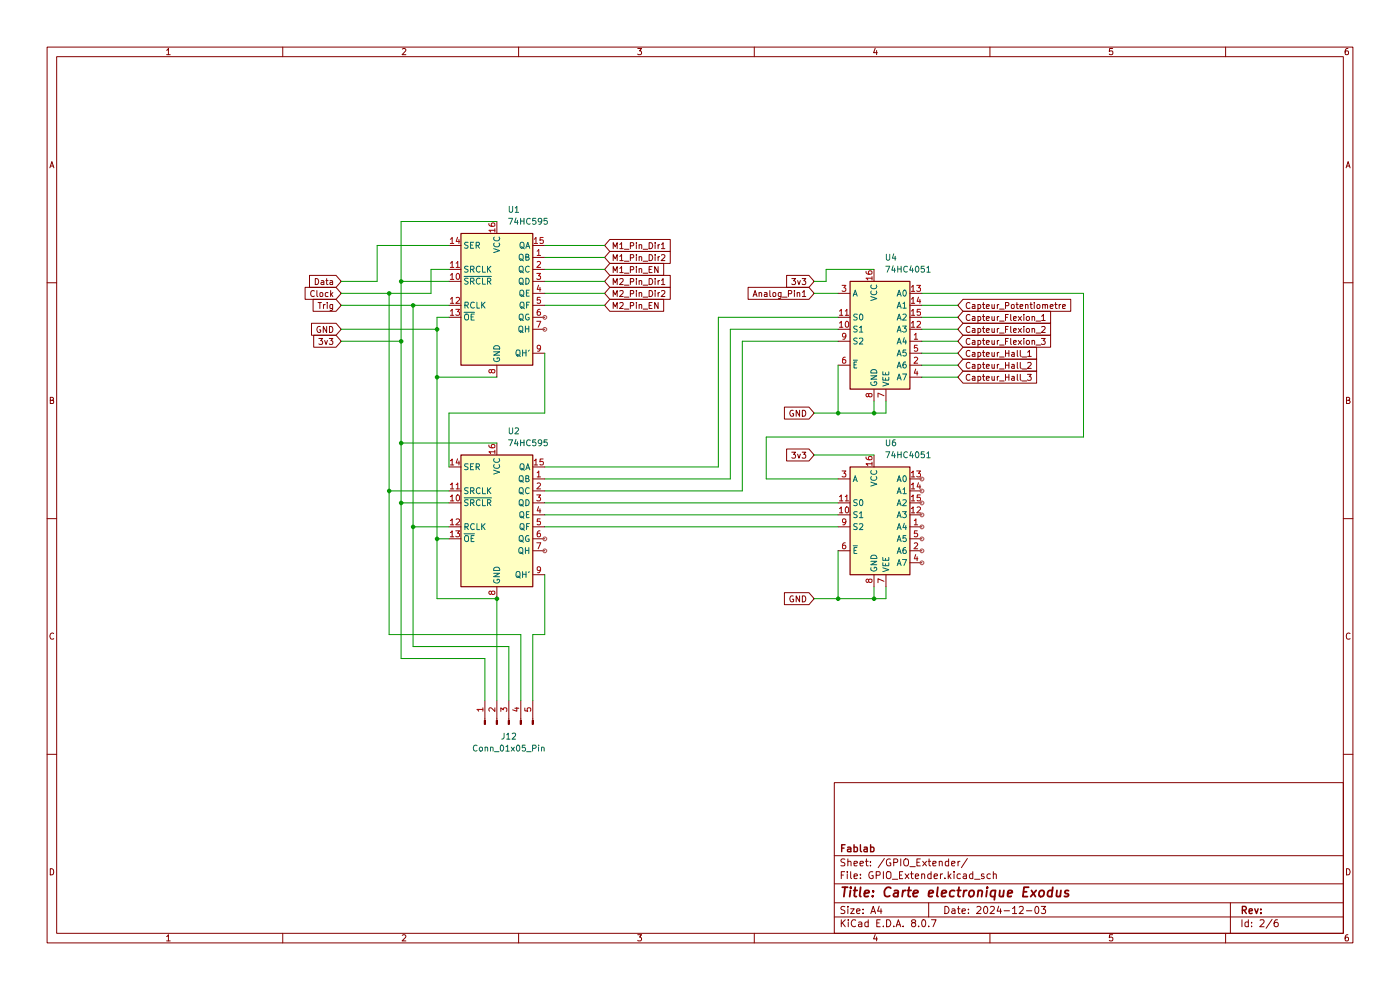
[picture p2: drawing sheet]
(kicad_sch
 (version 20231120)
 (generator "eeschema")
 (generator_version "8.0")
 (paper "A4")
 (title_block
  (title "Carte electronique Exodus")
  (date "2024-12-03")
  (company "Fablab"))
 (lib_symbols
  (symbol "74xx:74HC4051" (exclude_from_sim no) (in_bom yes) (on_board yes)
   (property "Reference" "U" (at -5.08 11.43 0) (effects (font (size 1.27 1.27))))
   (property "Value" "74HC4051" (at -7.62 -13.97 0) (effects (font (size 1.27 1.27))))
   (property "Footprint" "" (at 0 -10.16 0) (effects (font (size 1.27 1.27)) (hide yes)))
   (property "Datasheet" "http://www.ti.com/lit/ds/symlink/cd74hc4051.pdf" (at 0 -10.16 0) (effects (font (size 1.27 1.27)) (hide yes)))
   (property "Description" "8-channel analog multiplexer/demultiplexer, DIP-16/SOIC-16/TSSOP-16" (at 0 0 0) (effects (font (size 1.27 1.27)) (hide yes)))
   (symbol "74HC4051_0_1"
    (rectangle (start -5.08 10.16) (end 7.62 -12.7) (stroke (width 0.254) (type default)) (fill (type background))))
   (symbol "74HC4051_1_1"
    (pin passive line (at 10.16 -2.54 180) (length 2.54) (name "A4" (effects (font (size 1.27 1.27)))) (number "1" (effects (font (size 1.27 1.27)))))
    (pin input line (at -7.62 0 0) (length 2.54) (name "S1" (effects (font (size 1.27 1.27)))) (number "10" (effects (font (size 1.27 1.27)))))
    (pin input line (at -7.62 2.54 0) (length 2.54) (name "S0" (effects (font (size 1.27 1.27)))) (number "11" (effects (font (size 1.27 1.27)))))
    (pin passive line (at 10.16 0 180) (length 2.54) (name "A3" (effects (font (size 1.27 1.27)))) (number "12" (effects (font (size 1.27 1.27)))))
    (pin passive line (at 10.16 7.62 180) (length 2.54) (name "A0" (effects (font (size 1.27 1.27)))) (number "13" (effects (font (size 1.27 1.27)))))
    (pin passive line (at 10.16 5.08 180) (length 2.54) (name "A1" (effects (font (size 1.27 1.27)))) (number "14" (effects (font (size 1.27 1.27)))))
    (pin passive line (at 10.16 2.54 180) (length 2.54) (name "A2" (effects (font (size 1.27 1.27)))) (number "15" (effects (font (size 1.27 1.27)))))
    (pin power_in line (at 0 12.7 270) (length 2.54) (name "VCC" (effects (font (size 1.27 1.27)))) (number "16" (effects (font (size 1.27 1.27)))))
    (pin passive line (at 10.16 -7.62 180) (length 2.54) (name "A6" (effects (font (size 1.27 1.27)))) (number "2" (effects (font (size 1.27 1.27)))))
    (pin passive line (at -7.62 7.62 0) (length 2.54) (name "A" (effects (font (size 1.27 1.27)))) (number "3" (effects (font (size 1.27 1.27)))))
    (pin passive line (at 10.16 -10.16 180) (length 2.54) (name "A7" (effects (font (size 1.27 1.27)))) (number "4" (effects (font (size 1.27 1.27)))))
    (pin passive line (at 10.16 -5.08 180) (length 2.54) (name "A5" (effects (font (size 1.27 1.27)))) (number "5" (effects (font (size 1.27 1.27)))))
    (pin input line (at -7.62 -7.62 0) (length 2.54) (name "~{E}" (effects (font (size 1.27 1.27)))) (number "6" (effects (font (size 1.27 1.27)))))
    (pin power_in line (at 2.54 -15.24 90) (length 2.54) (name "VEE" (effects (font (size 1.27 1.27)))) (number "7" (effects (font (size 1.27 1.27)))))
    (pin power_in line (at 0 -15.24 90) (length 2.54) (name "GND" (effects (font (size 1.27 1.27)))) (number "8" (effects (font (size 1.27 1.27)))))
    (pin input line (at -7.62 -2.54 0) (length 2.54) (name "S2" (effects (font (size 1.27 1.27)))) (number "9" (effects (font (size 1.27 1.27)))))))
  (symbol "74xx:74HC595" (exclude_from_sim no) (in_bom yes) (on_board yes)
   (property "Reference" "U" (at -7.62 13.97 0) (effects (font (size 1.27 1.27))))
   (property "Value" "74HC595" (at -7.62 -16.51 0) (effects (font (size 1.27 1.27))))
   (property "Footprint" "" (at 0 0 0) (effects (font (size 1.27 1.27)) (hide yes)))
   (property "Datasheet" "http://www.ti.com/lit/ds/symlink/sn74hc595.pdf" (at 0 0 0) (effects (font (size 1.27 1.27)) (hide yes)))
   (property "Description" "8-bit serial in/out Shift Register 3-State Outputs" (at 0 0 0) (effects (font (size 1.27 1.27)) (hide yes)))
   (symbol "74HC595_1_0"
    (pin tri_state line (at 10.16 7.62 180) (length 2.54) (name "QB" (effects (font (size 1.27 1.27)))) (number "1" (effects (font (size 1.27 1.27)))))
    (pin input line (at -10.16 2.54 0) (length 2.54) (name "~{SRCLR}" (effects (font (size 1.27 1.27)))) (number "10" (effects (font (size 1.27 1.27)))))
    (pin input line (at -10.16 5.08 0) (length 2.54) (name "SRCLK" (effects (font (size 1.27 1.27)))) (number "11" (effects (font (size 1.27 1.27)))))
    (pin input line (at -10.16 -2.54 0) (length 2.54) (name "RCLK" (effects (font (size 1.27 1.27)))) (number "12" (effects (font (size 1.27 1.27)))))
    (pin input line (at -10.16 -5.08 0) (length 2.54) (name "~{OE}" (effects (font (size 1.27 1.27)))) (number "13" (effects (font (size 1.27 1.27)))))
    (pin input line (at -10.16 10.16 0) (length 2.54) (name "SER" (effects (font (size 1.27 1.27)))) (number "14" (effects (font (size 1.27 1.27)))))
    (pin tri_state line (at 10.16 10.16 180) (length 2.54) (name "QA" (effects (font (size 1.27 1.27)))) (number "15" (effects (font (size 1.27 1.27)))))
    (pin power_in line (at 0 15.24 270) (length 2.54) (name "VCC" (effects (font (size 1.27 1.27)))) (number "16" (effects (font (size 1.27 1.27)))))
    (pin tri_state line (at 10.16 5.08 180) (length 2.54) (name "QC" (effects (font (size 1.27 1.27)))) (number "2" (effects (font (size 1.27 1.27)))))
    (pin tri_state line (at 10.16 2.54 180) (length 2.54) (name "QD" (effects (font (size 1.27 1.27)))) (number "3" (effects (font (size 1.27 1.27)))))
    (pin tri_state line (at 10.16 0 180) (length 2.54) (name "QE" (effects (font (size 1.27 1.27)))) (number "4" (effects (font (size 1.27 1.27)))))
    (pin tri_state line (at 10.16 -2.54 180) (length 2.54) (name "QF" (effects (font (size 1.27 1.27)))) (number "5" (effects (font (size 1.27 1.27)))))
    (pin tri_state line (at 10.16 -5.08 180) (length 2.54) (name "QG" (effects (font (size 1.27 1.27)))) (number "6" (effects (font (size 1.27 1.27)))))
    (pin tri_state line (at 10.16 -7.62 180) (length 2.54) (name "QH" (effects (font (size 1.27 1.27)))) (number "7" (effects (font (size 1.27 1.27)))))
    (pin power_in line (at 0 -17.78 90) (length 2.54) (name "GND" (effects (font (size 1.27 1.27)))) (number "8" (effects (font (size 1.27 1.27)))))
    (pin output line (at 10.16 -12.7 180) (length 2.54) (name "QH'" (effects (font (size 1.27 1.27)))) (number "9" (effects (font (size 1.27 1.27))))))
   (symbol "74HC595_1_1"
    (rectangle (start -7.62 12.7) (end 7.62 -15.24) (stroke (width 0.254) (type default)) (fill (type background)))))
  (symbol "Connector:Conn_01x05_Pin"
   (pin_names
    (offset 1.016) hide) (exclude_from_sim no) (in_bom yes) (on_board yes)
   (property "Reference" "J" (at 0 7.62 0) (effects (font (size 1.27 1.27))))
   (property "Value" "Conn_01x05_Pin" (at 0 -7.62 0) (effects (font (size 1.27 1.27))))
   (property "Footprint" "" (at 0 0 0) (effects (font (size 1.27 1.27)) (hide yes)))
   (property "Datasheet" "~" (at 0 0 0) (effects (font (size 1.27 1.27)) (hide yes)))
   (property "Description" "Generic connector, single row, 01x05, script generated" (at 0 0 0) (effects (font (size 1.27 1.27)) (hide yes)))
   (property "ki_locked" "" (at 0 0 0) (effects (font (size 1.27 1.27))))
   (symbol "Conn_01x05_Pin_1_1"
    (polyline (pts (xy 1.27 -5.08) (xy 0.8636 -5.08)) (stroke (width 0.1524) (type default)) (fill (type none)))
    (polyline (pts (xy 1.27 -2.54) (xy 0.8636 -2.54)) (stroke (width 0.1524) (type default)) (fill (type none)))
    (polyline (pts (xy 1.27 0) (xy 0.8636 0)) (stroke (width 0.1524) (type default)) (fill (type none)))
    (polyline (pts (xy 1.27 2.54) (xy 0.8636 2.54)) (stroke (width 0.1524) (type default)) (fill (type none)))
    (polyline (pts (xy 1.27 5.08) (xy 0.8636 5.08)) (stroke (width 0.1524) (type default)) (fill (type none)))
    (rectangle (start 0.8636 -4.953) (end 0 -5.207) (stroke (width 0.1524) (type default)) (fill (type outline)))
    (rectangle (start 0.8636 -2.413) (end 0 -2.667) (stroke (width 0.1524) (type default)) (fill (type outline)))
    (rectangle (start 0.8636 0.127) (end 0 -0.127) (stroke (width 0.1524) (type default)) (fill (type outline)))
    (rectangle (start 0.8636 2.667) (end 0 2.413) (stroke (width 0.1524) (type default)) (fill (type outline)))
    (rectangle (start 0.8636 5.207) (end 0 4.953) (stroke (width 0.1524) (type default)) (fill (type outline)))
    (pin passive line (at 5.08 5.08 180) (length 3.81) (name "Pin_1" (effects (font (size 1.27 1.27)))) (number "1" (effects (font (size 1.27 1.27)))))
    (pin passive line (at 5.08 2.54 180) (length 3.81) (name "Pin_2" (effects (font (size 1.27 1.27)))) (number "2" (effects (font (size 1.27 1.27)))))
    (pin passive line (at 5.08 0 180) (length 3.81) (name "Pin_3" (effects (font (size 1.27 1.27)))) (number "3" (effects (font (size 1.27 1.27)))))
    (pin passive line (at 5.08 -2.54 180) (length 3.81) (name "Pin_4" (effects (font (size 1.27 1.27)))) (number "4" (effects (font (size 1.27 1.27)))))
    (pin passive line (at 5.08 -5.08 180) (length 3.81) (name "Pin_5" (effects (font (size 1.27 1.27)))) (number "5" (effects (font (size 1.27 1.27))))))))
 (junction
  (at 82.55 104.14)
  (diameter 0)
  (color 0 0 0 0))
 (junction
  (at 87.63 64.77)
  (diameter 0)
  (color 0 0 0 0))
 (junction
  (at 185.42 87.63)
  (diameter 0)
  (color 0 0 0 0))
 (junction
  (at 82.55 62.23)
  (diameter 0)
  (color 0 0 0 0))
 (junction
  (at 85.09 59.69)
  (diameter 0)
  (color 0 0 0 0))
 (junction
  (at 92.71 80.01)
  (diameter 0)
  (color 0 0 0 0))
 (junction
  (at 105.41 127)
  (diameter 0)
  (color 0 0 0 0))
 (junction
  (at 185.42 127)
  (diameter 0)
  (color 0 0 0 0))
 (junction
  (at 85.09 106.68)
  (diameter 0)
  (color 0 0 0 0))
 (junction
  (at 177.8 127)
  (diameter 0)
  (color 0 0 0 0))
 (junction
  (at 177.8 87.63)
  (diameter 0)
  (color 0 0 0 0))
 (junction
  (at 87.63 111.76)
  (diameter 0)
  (color 0 0 0 0))
 (junction
  (at 85.09 72.39)
  (diameter 0)
  (color 0 0 0 0))
 (junction
  (at 85.09 93.98)
  (diameter 0)
  (color 0 0 0 0))
 (junction
  (at 92.71 114.3)
  (diameter 0)
  (color 0 0 0 0))
 (junction
  (at 92.71 69.85)
  (diameter 0)
  (color 0 0 0 0))
 (wire
  (pts (xy 195.58 69.85) (xy 203.2 69.85))
  (stroke (width 0) (type default)))
 (wire
  (pts (xy 72.39 62.23) (xy 82.55 62.23))
  (stroke (width 0) (type default)))
 (wire
  (pts (xy 115.57 134.62) (xy 113.03 134.62))
  (stroke (width 0) (type default)))
 (wire
  (pts (xy 91.44 62.23) (xy 91.44 57.15))
  (stroke (width 0) (type default)))
 (wire
  (pts (xy 162.56 101.6) (xy 177.8 101.6))
  (stroke (width 0) (type default)))
 (wire
  (pts (xy 72.39 72.39) (xy 85.09 72.39))
  (stroke (width 0) (type default)))
 (wire
  (pts (xy 95.25 111.76) (xy 87.63 111.76))
  (stroke (width 0) (type default)))
 (wire
  (pts (xy 115.57 64.77) (xy 128.27 64.77))
  (stroke (width 0) (type default)))
 (wire
  (pts (xy 115.57 87.63) (xy 95.25 87.63))
  (stroke (width 0) (type default)))
 (wire
  (pts (xy 115.57 54.61) (xy 128.27 54.61))
  (stroke (width 0) (type default)))
 (wire
  (pts (xy 115.57 57.15) (xy 128.27 57.15))
  (stroke (width 0) (type default)))
 (wire
  (pts (xy 172.72 87.63) (xy 177.8 87.63))
  (stroke (width 0) (type default)))
 (wire
  (pts (xy 91.44 57.15) (xy 95.25 57.15))
  (stroke (width 0) (type default)))
 (wire
  (pts (xy 87.63 137.16) (xy 107.95 137.16))
  (stroke (width 0) (type default)))
 (wire
  (pts (xy 175.26 57.15) (xy 185.42 57.15))
  (stroke (width 0) (type default)))
 (wire
  (pts (xy 152.4 99.06) (xy 152.4 67.31))
  (stroke (width 0) (type default)))
 (wire
  (pts (xy 152.4 67.31) (xy 177.8 67.31))
  (stroke (width 0) (type default)))
 (wire
  (pts (xy 102.87 139.7) (xy 102.87 148.59))
  (stroke (width 0) (type default)))
 (wire
  (pts (xy 85.09 46.99) (xy 105.41 46.99))
  (stroke (width 0) (type default)))
 (wire
  (pts (xy 92.71 114.3) (xy 95.25 114.3))
  (stroke (width 0) (type default)))
 (wire
  (pts (xy 85.09 139.7) (xy 102.87 139.7))
  (stroke (width 0) (type default)))
 (wire
  (pts (xy 115.57 99.06) (xy 152.4 99.06))
  (stroke (width 0) (type default)))
 (wire
  (pts (xy 195.58 67.31) (xy 203.2 67.31))
  (stroke (width 0) (type default)))
 (wire
  (pts (xy 82.55 62.23) (xy 91.44 62.23))
  (stroke (width 0) (type default)))
 (wire
  (pts (xy 115.57 109.22) (xy 177.8 109.22))
  (stroke (width 0) (type default)))
 (wire
  (pts (xy 177.8 127) (xy 185.42 127))
  (stroke (width 0) (type default)))
 (wire
  (pts (xy 105.41 127) (xy 105.41 148.59))
  (stroke (width 0) (type default)))
 (wire
  (pts (xy 113.03 134.62) (xy 113.03 148.59))
  (stroke (width 0) (type default)))
 (wire
  (pts (xy 115.57 121.92) (xy 115.57 134.62))
  (stroke (width 0) (type default)))
 (wire
  (pts (xy 92.71 127) (xy 105.41 127))
  (stroke (width 0) (type default)))
 (wire
  (pts (xy 229.87 62.23) (xy 229.87 92.71))
  (stroke (width 0) (type default)))
 (wire
  (pts (xy 80.01 52.07) (xy 95.25 52.07))
  (stroke (width 0) (type default)))
 (wire
  (pts (xy 95.25 106.68) (xy 85.09 106.68))
  (stroke (width 0) (type default)))
 (wire
  (pts (xy 115.57 106.68) (xy 177.8 106.68))
  (stroke (width 0) (type default)))
 (wire
  (pts (xy 85.09 59.69) (xy 85.09 46.99))
  (stroke (width 0) (type default)))
 (wire
  (pts (xy 92.71 80.01) (xy 105.41 80.01))
  (stroke (width 0) (type default)))
 (wire
  (pts (xy 115.57 74.93) (xy 115.57 87.63))
  (stroke (width 0) (type default)))
 (wire
  (pts (xy 115.57 59.69) (xy 128.27 59.69))
  (stroke (width 0) (type default)))
 (wire
  (pts (xy 195.58 64.77) (xy 203.2 64.77))
  (stroke (width 0) (type default)))
 (wire
  (pts (xy 154.94 101.6) (xy 154.94 69.85))
  (stroke (width 0) (type default)))
 (wire
  (pts (xy 185.42 127) (xy 187.96 127))
  (stroke (width 0) (type default)))
 (wire
  (pts (xy 92.71 114.3) (xy 92.71 127))
  (stroke (width 0) (type default)))
 (wire
  (pts (xy 115.57 62.23) (xy 128.27 62.23))
  (stroke (width 0) (type default)))
 (wire
  (pts (xy 177.8 87.63) (xy 185.42 87.63))
  (stroke (width 0) (type default)))
 (wire
  (pts (xy 175.26 59.69) (xy 175.26 57.15))
  (stroke (width 0) (type default)))
 (wire
  (pts (xy 154.94 69.85) (xy 177.8 69.85))
  (stroke (width 0) (type default)))
 (wire
  (pts (xy 82.55 104.14) (xy 82.55 134.62))
  (stroke (width 0) (type default)))
 (wire
  (pts (xy 172.72 62.23) (xy 177.8 62.23))
  (stroke (width 0) (type default)))
 (wire
  (pts (xy 82.55 62.23) (xy 82.55 104.14))
  (stroke (width 0) (type default)))
 (wire
  (pts (xy 115.57 104.14) (xy 157.48 104.14))
  (stroke (width 0) (type default)))
 (wire
  (pts (xy 80.01 59.69) (xy 80.01 52.07))
  (stroke (width 0) (type default)))
 (wire
  (pts (xy 82.55 134.62) (xy 110.49 134.62))
  (stroke (width 0) (type default)))
 (wire
  (pts (xy 177.8 127) (xy 177.8 116.84))
  (stroke (width 0) (type default)))
 (wire
  (pts (xy 195.58 74.93) (xy 203.2 74.93))
  (stroke (width 0) (type default)))
 (wire
  (pts (xy 105.41 93.98) (xy 85.09 93.98))
  (stroke (width 0) (type default)))
 (wire
  (pts (xy 72.39 69.85) (xy 92.71 69.85))
  (stroke (width 0) (type default)))
 (wire
  (pts (xy 185.42 87.63) (xy 185.42 85.09))
  (stroke (width 0) (type default)))
 (wire
  (pts (xy 95.25 104.14) (xy 82.55 104.14))
  (stroke (width 0) (type default)))
 (wire
  (pts (xy 195.58 62.23) (xy 229.87 62.23))
  (stroke (width 0) (type default)))
 (wire
  (pts (xy 172.72 127) (xy 177.8 127))
  (stroke (width 0) (type default)))
 (wire
  (pts (xy 157.48 72.39) (xy 177.8 72.39))
  (stroke (width 0) (type default)))
 (wire
  (pts (xy 115.57 52.07) (xy 128.27 52.07))
  (stroke (width 0) (type default)))
 (wire
  (pts (xy 187.96 127) (xy 187.96 124.46))
  (stroke (width 0) (type default)))
 (wire
  (pts (xy 92.71 67.31) (xy 95.25 67.31))
  (stroke (width 0) (type default)))
 (wire
  (pts (xy 195.58 80.01) (xy 203.2 80.01))
  (stroke (width 0) (type default)))
 (wire
  (pts (xy 107.95 137.16) (xy 107.95 148.59))
  (stroke (width 0) (type default)))
 (wire
  (pts (xy 85.09 72.39) (xy 85.09 93.98))
  (stroke (width 0) (type default)))
 (wire
  (pts (xy 110.49 134.62) (xy 110.49 148.59))
  (stroke (width 0) (type default)))
 (wire
  (pts (xy 195.58 72.39) (xy 203.2 72.39))
  (stroke (width 0) (type default)))
 (wire
  (pts (xy 85.09 93.98) (xy 85.09 106.68))
  (stroke (width 0) (type default)))
 (wire
  (pts (xy 187.96 85.09) (xy 187.96 87.63))
  (stroke (width 0) (type default)))
 (wire
  (pts (xy 92.71 69.85) (xy 92.71 80.01))
  (stroke (width 0) (type default)))
 (wire
  (pts (xy 72.39 59.69) (xy 80.01 59.69))
  (stroke (width 0) (type default)))
 (wire
  (pts (xy 85.09 72.39) (xy 85.09 59.69))
  (stroke (width 0) (type default)))
 (wire
  (pts (xy 195.58 77.47) (xy 203.2 77.47))
  (stroke (width 0) (type default)))
 (wire
  (pts (xy 92.71 69.85) (xy 92.71 67.31))
  (stroke (width 0) (type default)))
 (wire
  (pts (xy 85.09 59.69) (xy 95.25 59.69))
  (stroke (width 0) (type default)))
 (wire
  (pts (xy 229.87 92.71) (xy 162.56 92.71))
  (stroke (width 0) (type default)))
 (wire
  (pts (xy 185.42 127) (xy 185.42 124.46))
  (stroke (width 0) (type default)))
 (wire
  (pts (xy 115.57 111.76) (xy 177.8 111.76))
  (stroke (width 0) (type default)))
 (wire
  (pts (xy 87.63 64.77) (xy 95.25 64.77))
  (stroke (width 0) (type default)))
 (wire
  (pts (xy 177.8 77.47) (xy 177.8 87.63))
  (stroke (width 0) (type default)))
 (wire
  (pts (xy 115.57 101.6) (xy 154.94 101.6))
  (stroke (width 0) (type default)))
 (wire
  (pts (xy 162.56 92.71) (xy 162.56 101.6))
  (stroke (width 0) (type default)))
 (wire
  (pts (xy 95.25 87.63) (xy 95.25 99.06))
  (stroke (width 0) (type default)))
 (wire
  (pts (xy 187.96 87.63) (xy 185.42 87.63))
  (stroke (width 0) (type default)))
 (wire
  (pts (xy 92.71 80.01) (xy 92.71 114.3))
  (stroke (width 0) (type default)))
 (wire
  (pts (xy 87.63 64.77) (xy 87.63 111.76))
  (stroke (width 0) (type default)))
 (wire
  (pts (xy 172.72 96.52) (xy 185.42 96.52))
  (stroke (width 0) (type default)))
 (wire
  (pts (xy 72.39 64.77) (xy 87.63 64.77))
  (stroke (width 0) (type default)))
 (wire
  (pts (xy 87.63 111.76) (xy 87.63 137.16))
  (stroke (width 0) (type default)))
 (wire
  (pts (xy 157.48 104.14) (xy 157.48 72.39))
  (stroke (width 0) (type default)))
 (wire
  (pts (xy 172.72 59.69) (xy 175.26 59.69))
  (stroke (width 0) (type default)))
 (wire
  (pts (xy 85.09 106.68) (xy 85.09 139.7))
  (stroke (width 0) (type default)))
 (global_label "Capteur_Flexion_3"
  (shape input)
  (at 203.2 72.39 0)
  (fields_autoplaced yes)
  (effects (font (size 1.27 1.27)) (justify left))
  (property "Intersheetrefs" "${INTERSHEET_REFS}" (at 223.4207 72.39 0) (effects (font (size 1.27 1.27)) (justify left) (hide yes))))
 (global_label "Trig"
  (shape input)
  (at 72.39 64.77 180)
  (fields_autoplaced yes)
  (effects (font (size 1.27 1.27)) (justify right))
  (property "Intersheetrefs" "${INTERSHEET_REFS}" (at 65.8972 64.77 0) (effects (font (size 1.27 1.27)) (justify right) (hide yes))))
 (global_label "Capteur_Hall_3"
  (shape input)
  (at 203.2 80.01 0)
  (fields_autoplaced yes)
  (effects (font (size 1.27 1.27)) (justify left))
  (property "Intersheetrefs" "${INTERSHEET_REFS}" (at 220.4573 80.01 0) (effects (font (size 1.27 1.27)) (justify left) (hide yes))))
 (global_label "Analog_Pin1"
  (shape input)
  (at 172.72 62.23 180)
  (fields_autoplaced yes)
  (effects (font (size 1.27 1.27)) (justify right))
  (property "Intersheetrefs" "${INTERSHEET_REFS}" (at 158.1841 62.23 0) (effects (font (size 1.27 1.27)) (justify right) (hide yes))))
 (global_label "M1_Pin_EN"
  (shape input)
  (at 128.27 57.15 0)
  (fields_autoplaced yes)
  (effects (font (size 1.27 1.27)) (justify left))
  (property "Intersheetrefs" "${INTERSHEET_REFS}" (at 141.3546 57.15 0) (effects (font (size 1.27 1.27)) (justify left) (hide yes))))
 (global_label "GND"
  (shape input)
  (at 172.72 127 180)
  (fields_autoplaced yes)
  (effects (font (size 1.27 1.27)) (justify right))
  (property "Intersheetrefs" "${INTERSHEET_REFS}" (at 165.8643 127 0) (effects (font (size 1.27 1.27)) (justify right) (hide yes))))
 (global_label "M2_Pin_Dir1"
  (shape input)
  (at 128.27 59.69 0)
  (fields_autoplaced yes)
  (effects (font (size 1.27 1.27)) (justify left))
  (property "Intersheetrefs" "${INTERSHEET_REFS}" (at 142.7456 59.69 0) (effects (font (size 1.27 1.27)) (justify left) (hide yes))))
 (global_label "M2_Pin_EN"
  (shape input)
  (at 128.27 64.77 0)
  (fields_autoplaced yes)
  (effects (font (size 1.27 1.27)) (justify left))
  (property "Intersheetrefs" "${INTERSHEET_REFS}" (at 141.3546 64.77 0) (effects (font (size 1.27 1.27)) (justify left) (hide yes))))
 (global_label "M2_Pin_Dir2"
  (shape input)
  (at 128.27 62.23 0)
  (fields_autoplaced yes)
  (effects (font (size 1.27 1.27)) (justify left))
  (property "Intersheetrefs" "${INTERSHEET_REFS}" (at 142.7456 62.23 0) (effects (font (size 1.27 1.27)) (justify left) (hide yes))))
 (global_label "Data"
  (shape input)
  (at 72.39 59.69 180)
  (fields_autoplaced yes)
  (effects (font (size 1.27 1.27)) (justify right))
  (property "Intersheetrefs" "${INTERSHEET_REFS}" (at 65.1111 59.69 0) (effects (font (size 1.27 1.27)) (justify right) (hide yes))))
 (global_label "Capteur_Hall_2"
  (shape input)
  (at 203.2 77.47 0)
  (fields_autoplaced yes)
  (effects (font (size 1.27 1.27)) (justify left))
  (property "Intersheetrefs" "${INTERSHEET_REFS}" (at 220.4573 77.47 0) (effects (font (size 1.27 1.27)) (justify left) (hide yes))))
 (global_label "3v3"
  (shape input)
  (at 172.72 59.69 180)
  (fields_autoplaced yes)
  (effects (font (size 1.27 1.27)) (justify right))
  (property "Intersheetrefs" "${INTERSHEET_REFS}" (at 166.3482 59.69 0) (effects (font (size 1.27 1.27)) (justify right) (hide yes))))
 (global_label "Clock"
  (shape input)
  (at 72.39 62.23 180)
  (fields_autoplaced yes)
  (effects (font (size 1.27 1.27)) (justify right))
  (property "Intersheetrefs" "${INTERSHEET_REFS}" (at 64.2039 62.23 0) (effects (font (size 1.27 1.27)) (justify right) (hide yes))))
 (global_label "M1_Pin_Dir1"
  (shape input)
  (at 128.27 52.07 0)
  (fields_autoplaced yes)
  (effects (font (size 1.27 1.27)) (justify left))
  (property "Intersheetrefs" "${INTERSHEET_REFS}" (at 142.7456 52.07 0) (effects (font (size 1.27 1.27)) (justify left) (hide yes))))
 (global_label "3v3"
  (shape input)
  (at 172.72 96.52 180)
  (fields_autoplaced yes)
  (effects (font (size 1.27 1.27)) (justify right))
  (property "Intersheetrefs" "${INTERSHEET_REFS}" (at 166.3482 96.52 0) (effects (font (size 1.27 1.27)) (justify right) (hide yes))))
 (global_label "GND"
  (shape input)
  (at 72.39 69.85 180)
  (fields_autoplaced yes)
  (effects (font (size 1.27 1.27)) (justify right))
  (property "Intersheetrefs" "${INTERSHEET_REFS}" (at 65.5343 69.85 0) (effects (font (size 1.27 1.27)) (justify right) (hide yes))))
 (global_label "3v3"
  (shape input)
  (at 72.39 72.39 180)
  (fields_autoplaced yes)
  (effects (font (size 1.27 1.27)) (justify right))
  (property "Intersheetrefs" "${INTERSHEET_REFS}" (at 66.0182 72.39 0) (effects (font (size 1.27 1.27)) (justify right) (hide yes))))
 (global_label "GND"
  (shape input)
  (at 172.72 87.63 180)
  (fields_autoplaced yes)
  (effects (font (size 1.27 1.27)) (justify right))
  (property "Intersheetrefs" "${INTERSHEET_REFS}" (at 165.8643 87.63 0) (effects (font (size 1.27 1.27)) (justify right) (hide yes))))
 (global_label "Capteur_Flexion_1"
  (shape input)
  (at 203.2 67.31 0)
  (fields_autoplaced yes)
  (effects (font (size 1.27 1.27)) (justify left))
  (property "Intersheetrefs" "${INTERSHEET_REFS}" (at 223.4207 67.31 0) (effects (font (size 1.27 1.27)) (justify left) (hide yes))))
 (global_label "Capteur_Flexion_2"
  (shape input)
  (at 203.2 69.85 0)
  (fields_autoplaced yes)
  (effects (font (size 1.27 1.27)) (justify left))
  (property "Intersheetrefs" "${INTERSHEET_REFS}" (at 223.4207 69.85 0) (effects (font (size 1.27 1.27)) (justify left) (hide yes))))
 (global_label "Capteur_Hall_1"
  (shape input)
  (at 203.2 74.93 0)
  (fields_autoplaced yes)
  (effects (font (size 1.27 1.27)) (justify left))
  (property "Intersheetrefs" "${INTERSHEET_REFS}" (at 220.4573 74.93 0) (effects (font (size 1.27 1.27)) (justify left) (hide yes))))
 (global_label "Capteur_Potentiometre"
  (shape input)
  (at 203.2 64.77 0)
  (fields_autoplaced yes)
  (effects (font (size 1.27 1.27)) (justify left))
  (property "Intersheetrefs" "${INTERSHEET_REFS}" (at 227.7145 64.77 0) (effects (font (size 1.27 1.27)) (justify left) (hide yes))))
 (global_label "M1_Pin_Dir2"
  (shape input)
  (at 128.27 54.61 0)
  (fields_autoplaced yes)
  (effects (font (size 1.27 1.27)) (justify left))
  (property "Intersheetrefs" "${INTERSHEET_REFS}" (at 142.7456 54.61 0) (effects (font (size 1.27 1.27)) (justify left) (hide yes))))
 (symbol
  (lib_id "74xx:74HC4051")
  (at 185.42 109.22 0)
  (unit 1)
  (exclude_from_sim no)
  (in_bom yes)
  (on_board yes)
  (dnp no)
  (fields_autoplaced yes)
  (property "Reference" "U6" (at 187.6141 93.98 0) (effects (font (size 1.27 1.27)) (justify left)))
  (property "Value" "74HC4051" (at 187.6141 96.52 0) (effects (font (size 1.27 1.27)) (justify left)))
  (property "Footprint" "Package_DIP:DIP-16_W7.62mm" (at 185.42 119.38 0) (effects (font (size 1.27 1.27)) (hide yes)))
  (property "Datasheet" "http://www.ti.com/lit/ds/symlink/cd74hc4051.pdf" (at 185.42 119.38 0) (effects (font (size 1.27 1.27)) (hide yes)))
  (property "Description" "8-channel analog multiplexer/demultiplexer, DIP-16/SOIC-16/TSSOP-16" (at 185.42 109.22 0) (effects (font (size 1.27 1.27)) (hide yes)))
  (pin "9")
  (pin "10")
  (pin "1")
  (pin "11")
  (pin "15")
  (pin "5")
  (pin "14")
  (pin "7")
  (pin "8")
  (pin "2")
  (pin "16")
  (pin "3")
  (pin "13")
  (pin "6")
  (pin "12")
  (pin "4"))
 (symbol
  (lib_id "74xx:74HC595")
  (at 105.41 109.22 0)
  (unit 1)
  (exclude_from_sim no)
  (in_bom yes)
  (on_board yes)
  (dnp no)
  (fields_autoplaced yes)
  (property "Reference" "U2" (at 107.6041 91.44 0) (effects (font (size 1.27 1.27)) (justify left)))
  (property "Value" "74HC595" (at 107.6041 93.98 0) (effects (font (size 1.27 1.27)) (justify left)))
  (property "Footprint" "Package_DIP:DIP-16_W7.62mm" (at 105.41 109.22 0) (effects (font (size 1.27 1.27)) (hide yes)))
  (property "Datasheet" "http://www.ti.com/lit/ds/symlink/sn74hc595.pdf" (at 105.41 109.22 0) (effects (font (size 1.27 1.27)) (hide yes)))
  (property "Description" "8-bit serial in/out Shift Register 3-State Outputs" (at 105.41 109.22 0) (effects (font (size 1.27 1.27)) (hide yes)))
  (pin "15")
  (pin "9")
  (pin "10")
  (pin "3")
  (pin "6")
  (pin "12")
  (pin "11")
  (pin "16")
  (pin "1")
  (pin "5")
  (pin "14")
  (pin "2")
  (pin "13")
  (pin "7")
  (pin "8")
  (pin "4"))
 (symbol
  (lib_id "74xx:74HC4051")
  (at 185.42 69.85 0)
  (unit 1)
  (exclude_from_sim no)
  (in_bom yes)
  (on_board yes)
  (dnp no)
  (fields_autoplaced yes)
  (property "Reference" "U4" (at 187.6141 54.61 0) (effects (font (size 1.27 1.27)) (justify left)))
  (property "Value" "74HC4051" (at 187.6141 57.15 0) (effects (font (size 1.27 1.27)) (justify left)))
  (property "Footprint" "Package_DIP:DIP-16_W7.62mm" (at 185.42 80.01 0) (effects (font (size 1.27 1.27)) (hide yes)))
  (property "Datasheet" "http://www.ti.com/lit/ds/symlink/cd74hc4051.pdf" (at 185.42 80.01 0) (effects (font (size 1.27 1.27)) (hide yes)))
  (property "Description" "8-channel analog multiplexer/demultiplexer, DIP-16/SOIC-16/TSSOP-16" (at 185.42 69.85 0) (effects (font (size 1.27 1.27)) (hide yes)))
  (pin "9")
  (pin "10")
  (pin "1")
  (pin "11")
  (pin "15")
  (pin "5")
  (pin "14")
  (pin "7")
  (pin "8")
  (pin "2")
  (pin "16")
  (pin "3")
  (pin "13")
  (pin "6")
  (pin "12")
  (pin "4"))
 (symbol
  (lib_id "Connector:Conn_01x05_Pin")
  (at 107.95 153.67 90)
  (unit 1)
  (exclude_from_sim no)
  (in_bom yes)
  (on_board yes)
  (dnp no)
  (fields_autoplaced yes)
  (property "Reference" "J12" (at 107.95 156.21 90) (effects (font (size 1.27 1.27))))
  (property "Value" "Conn_01x05_Pin" (at 107.95 158.75 90) (effects (font (size 1.27 1.27))))
  (property "Footprint" "" (at 107.95 153.67 0) (effects (font (size 1.27 1.27)) (hide yes)))
  (property "Datasheet" "~" (at 107.95 153.67 0) (effects (font (size 1.27 1.27)) (hide yes)))
  (property "Description" "Generic connector, single row, 01x05, script generated" (at 107.95 153.67 0) (effects (font (size 1.27 1.27)) (hide yes)))
  (pin "4")
  (pin "5")
  (pin "1")
  (pin "3")
  (pin "2"))
 (symbol
  (lib_id "74xx:74HC595")
  (at 105.41 62.23 0)
  (unit 1)
  (exclude_from_sim no)
  (in_bom yes)
  (on_board yes)
  (dnp no)
  (fields_autoplaced yes)
  (property "Reference" "U1" (at 107.6041 44.45 0) (effects (font (size 1.27 1.27)) (justify left)))
  (property "Value" "74HC595" (at 107.6041 46.99 0) (effects (font (size 1.27 1.27)) (justify left)))
  (property "Footprint" "Package_DIP:DIP-16_W7.62mm" (at 105.41 62.23 0) (effects (font (size 1.27 1.27)) (hide yes)))
  (property "Datasheet" "http://www.ti.com/lit/ds/symlink/sn74hc595.pdf" (at 105.41 62.23 0) (effects (font (size 1.27 1.27)) (hide yes)))
  (property "Description" "8-bit serial in/out Shift Register 3-State Outputs" (at 105.41 62.23 0) (effects (font (size 1.27 1.27)) (hide yes)))
  (pin "10")
  (pin "3")
  (pin "7")
  (pin "12")
  (pin "6")
  (pin "16")
  (pin "8")
  (pin "5")
  (pin "2")
  (pin "13")
  (pin "15")
  (pin "1")
  (pin "11")
  (pin "4")
  (pin "9")
  (pin "14")))
